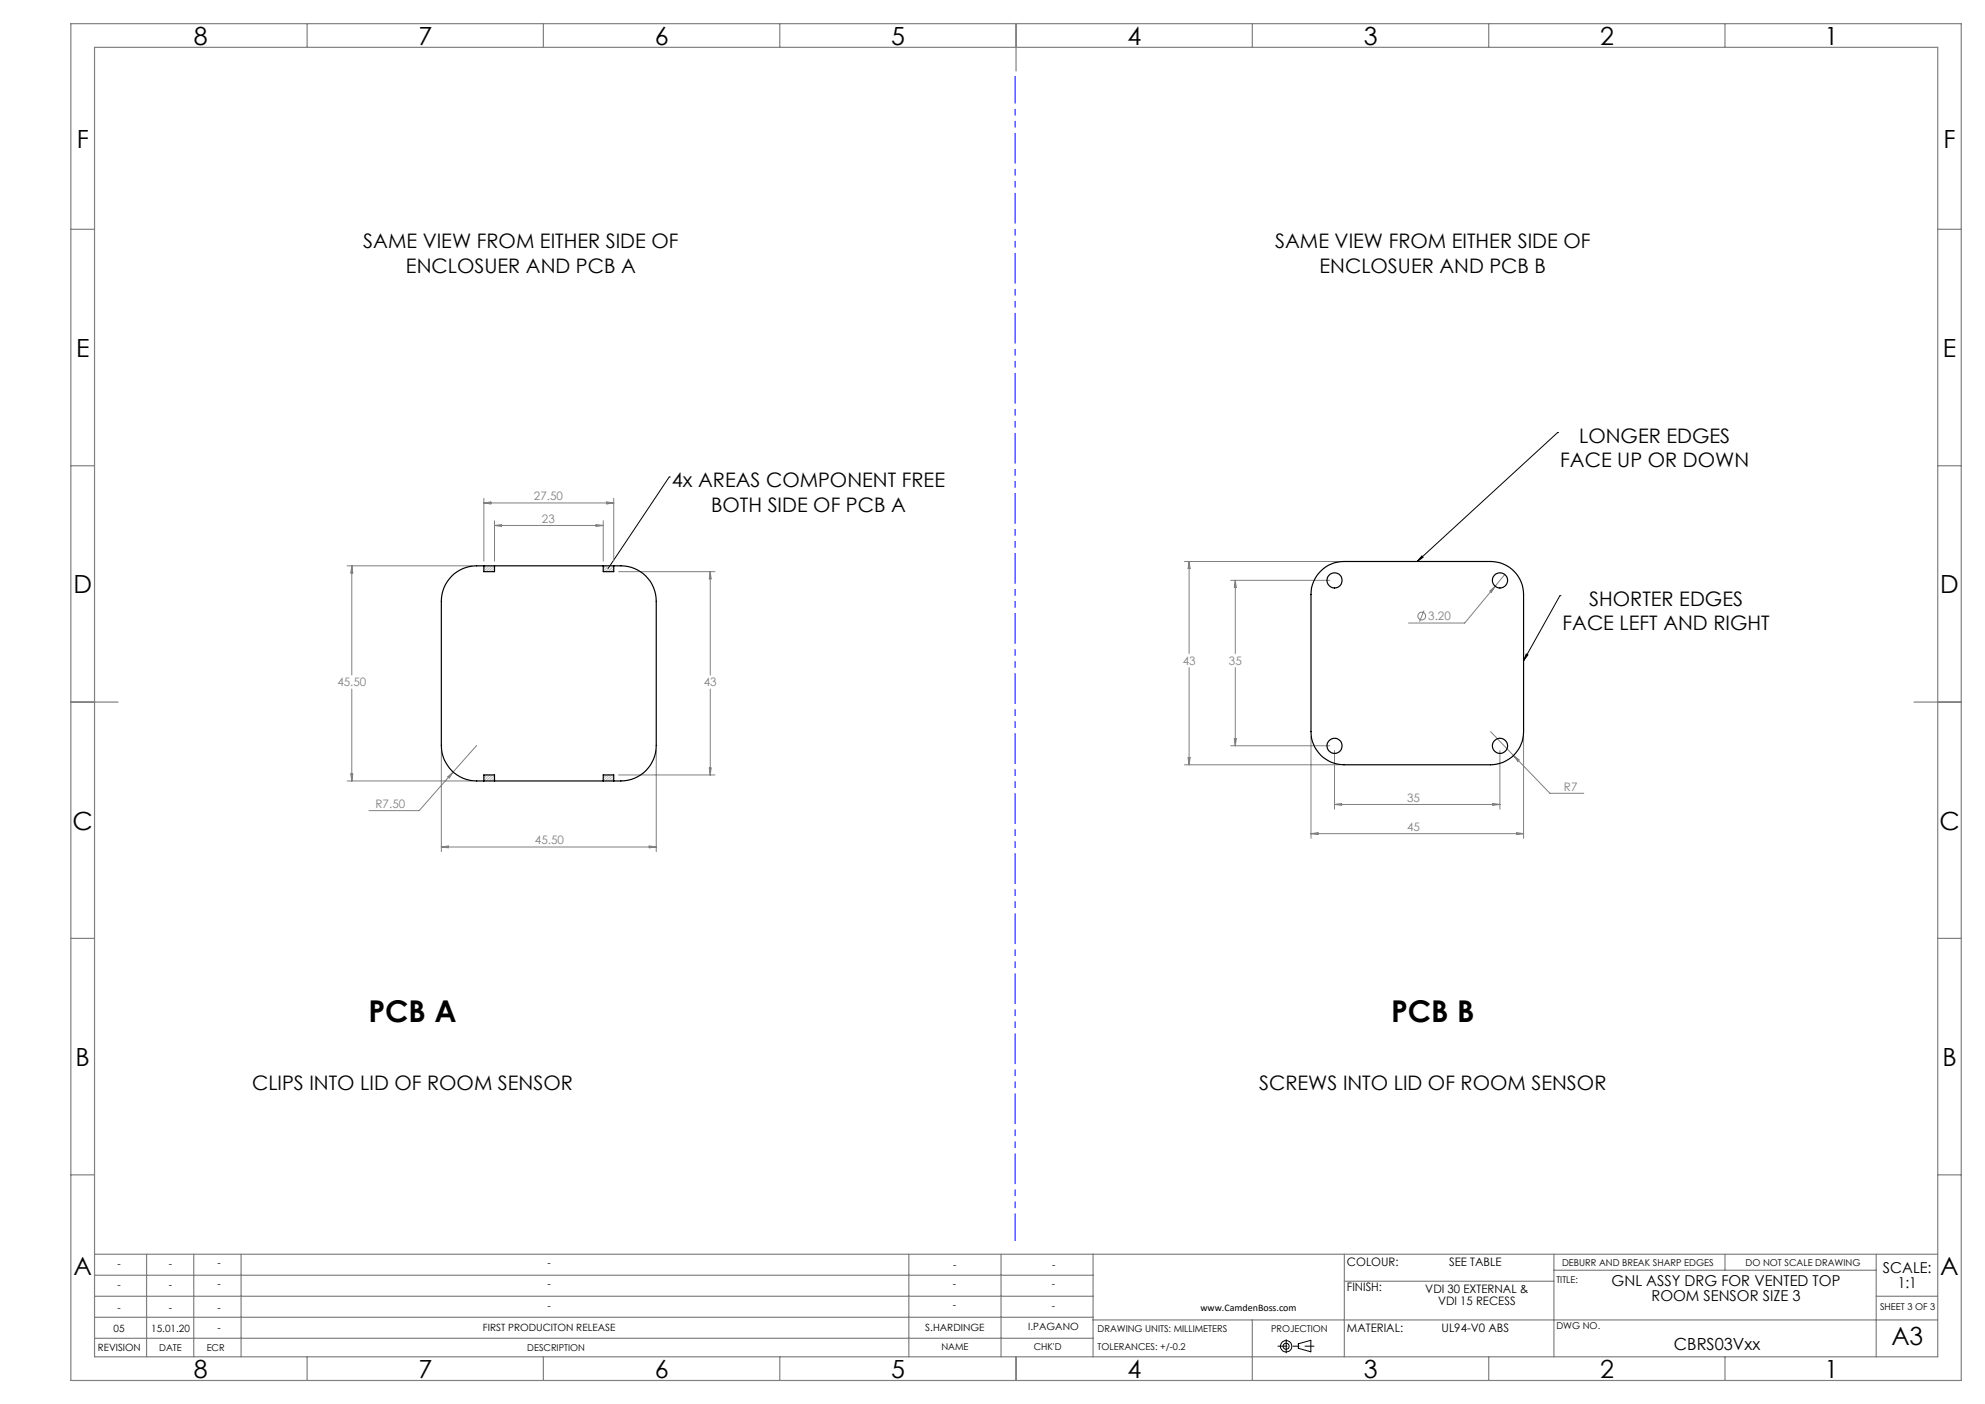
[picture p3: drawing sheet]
<svg xmlns="http://www.w3.org/2000/svg" width="420mm" height="297mm" viewBox="0 0 420 297" stroke-linecap="round" stroke-linejoin="round" font-family="sans-serif">
<g fill="none" stroke="#000" stroke-width=".21">
<path d="M329.6 91.5h.1M329.6 91.5l-29.7 27.3M141.6 100.9h.1M141.6 100.9l-12.9 19.3M300.8 117.6l.3 .3-1.2 .9zM322.9 138.4l.4 .1-.9 1.3zM330.1 126h.1M330.1 126l-7.7 13.8M274.7 284.3l2.7-.8v2.5l-2.7-.8z"/>
<circle cx="272.1" cy="284.8" r="1.19"/>
<circle cx="272.1" cy="284.8" r=".64"/>
</g>
<path d="M270.4 284.8h7.6" fill="none" stroke="#000" stroke-width=".21" stroke-dasharray="15.2 1.3 1.3 1.3" stroke-dashoffset="13.3"/>
<path d="M272.1 283.4v2.8" fill="none" stroke="#000" stroke-width=".21" stroke-dasharray="15.2 1.3 1.3 1.3"/>
<g fill="none" stroke="#808080" stroke-width=".25">
<path d="M15 5h400v287h-400zM20 10h390v277h-390zM65 5v5M115 5v5M165 5v5M215 5v10M265 5v5M315 5v5M365 5v5M15 48.5h5M410 48.5h5M15 98.5h5"/>
<path d="M410 98.5h5M15 148.5h10M405 148.5h10M15 198.5h5M410 198.5h5M15 248.5h5M410 248.5h5M20 274.2h211.3M20 265.3h390M20 278.7h211.3M20 269.8h211.3M31 265.3v21.7"/>
<path d="M41 265.3v21.7M51 265.3v21.7M192.3 265.3v21.7M211.8 265.3v21.7M231.3 265.3v21.7M231.3 279.2h178.7M265 279.2v12.8M284.4 271h44.4M284.4 265.3v21.7M328.8 265.3v21.7M328.8 268.7h68.2M365 265.3v3.4"/>
<path d="M397 274.2h13M397 265.3v21.7M20 283.1h211.3M65 287v5M115 287v5M165 287v5M215 287v5M315 287v5M365 287v5"/>
</g>
<path d="M215 5v5M15 148.5h5M410 148.5h5M215 287v5" fill="none" stroke="#808080" stroke-width=".35"/>
<g fill="none" stroke="#808080" stroke-width=".21">
<path d="M73.4 119.7h26.5M74.4 119.7v23.1M74.4 119.7l.2 1.5h-.4zM102.4 105.4v13.3M102.4 106.4h27.5M102.4 106.4l1.5-.2v.4zM104.6 110.2v8.5M104.6 111.2h23M104.6 111.2l1.5-.2v.4zM126.1 111l1.5 .2-1.5 .2zM127.6 110.2v8.5M128.4 106.2l1.5 .2-1.5 .2z"/>
<path d="M129.9 105.4v13.3M250.6 118.8h32.8M251.6 118.8v19.5M251.6 118.8l.2 1.5h-.4zM130.9 120.9h20.4M150.3 120.9v21.9M150.3 120.9l.2 1.5h-.4zM260.4 122.8h21M261.4 122.8v15.5M261.4 122.8l.2 1.5h-.4zM301.3 129.1l-.9 2.4M315.2 125l1.2-1-.8 1.3z"/>
<path d="M316.4 124l-6.5 7.8h-11.9M318.4 121.5l-2 2.5M74.4 145.8v19.4M93.4 158.7v21.5M100.9 157.7l-5 5.6M138.9 158.7v21.5M150.3 145.8v18.1M251.6 141.2v20.6M260.4 157.8h21M261.2 156.3h.4l-.2 1.5zM261.4 141.2v16.6M277.4 155.8v21.5"/>
<path d="M282.4 158.8v12.4M315.4 154.8l4.8 5M317.4 158.8v12.4M320.2 159.8l7.7 8h7.2M320.2 159.8l1.2 1-.3 .2zM322.4 155.8v21.5M73.4 165.2h26.5M74.2 163.7h.4l-.2 1.5zM93.4 179.2h45.5M93.4 179.2l1.5-.2v.3zM94.8 164.3l1.1-1-.8 1.3zM95.9 163.3l-7.2 8.2h-10.6"/>
<path d="M130.9 163.9h20.4M137.4 179l1.5 .2-1.5 .1zM150.1 162.5h.4l-.2 1.4zM250.6 161.8h32.8M251.4 160.3h.4l-.2 1.5zM277.4 176.4h45M277.4 176.4l1.5-.3v.4zM282.4 170.2h35M282.4 170.2l1.5-.2v.4zM315.9 170l1.5 .2-1.5 .2zM320.9 176.1l1.5 .3-1.5 .1z"/>
<circle cx="300.8" cy="130.3" r=".83"/>
</g>
<g fill="none" stroke="#c0c0c0" stroke-width=".21" stroke-dasharray="6.3 1.3 1.3 1.3 1.3 1.3">
<path d="M102.4 119.7h.1M103 119.7l-.6 .6M103.5 119.7l-1.1 1.1M104.1 119.7l-1.3 1.2M104.6 119.7l-1.2 1.2M127.7 119.7h-.1M128.2 119.7l-.6 .6M129.9 119.7l-.8 .8M104.6 120.3l-.6 .6M104.6 120.8l-.1 .1M128.4 120l-.8 .8M128.8 120.2l-.7 .7"/>
<path d="M129.1 120.5l-.4 .4M129.9 120.3l-.7 .6M129.9 120.8l-.1 .1M102.5 163.9l-.1 .1M103.1 163.9l-.7 .7M103.6 163.9l-1.2 1.3M104.2 163.9l-1.3 1.3M104.6 164l-1.1 1.2M104.6 164.6l-.5 .6M104.6 165.2h.1M127.8 163.9l-.2 .1M128.3 163.9l-.7 .7"/>
<path d="M128.9 163.9l-1.3 1.3M129.4 163.9l-1.2 1.3M129.9 164l-1.2 1.2M129.9 164.6l-.6 .6M129.9 165.2h.1"/>
</g>
<path d="M214.8 16.2v246.2" fill="none" stroke="#00f" stroke-width=".21" stroke-dasharray="6.3 1.3 1.3 1.3 1.3 1.3" stroke-dashoffset=".7"/>
<path d="M128.6 120.1v.2h.2v-.2zM322.9 138.4l.4 .1-.9 1.3zM300.8 117.6l.3 .3-1.2 .9z" fill="#000"/>
<g fill="none" stroke="#000" stroke-width=".25">
<path d="M102.4 119.7v1.2h2.2v-1.2M127.6 119.7v1.2h2.3v-1.2M95.6 121.9a7.5 7.5 0 0 1 5.3-2.2h30.5a7.5 7.5 0 0 1 7.5 7.5v30.5a7.5 7.5 0 0 1-7.5 7.5h-30.5a7.5 7.5 0 0 1-7.5-7.5v-30.5a7.5 7.5 0 0 1 2.2-5.3zM279.4 120.8a6.9 6.9 0 0 1 5-2h31a7 7 0 0 1 7 7v29a7 7 0 0 1-7 7h-31a7 7 0 0 1-7-7v-29a6.9 6.9 0 0 1 2-5zM102.4 165.2v-1.3h2.2v1.3M127.6 165.2v-1.3h2.3v1.3"/>
<circle cx="282.4" cy="122.8" r="1.62"/>
<circle cx="317.4" cy="122.8" r="1.62"/>
<circle cx="282.4" cy="157.8" r="1.6"/>
<circle cx="317.4" cy="157.8" r="1.6"/>
</g>
<g font-size="6.3">
<text x="78" y="216.2">PCB A</text>
<text x="294.3" y="216.2">PCB B</text>
</g>
<g font-size="5.3">
<text x="41" y="9.5">8</text>
<text x="88.5" y="9.5">7</text>
<text x="138.5" y="9.5">6</text>
<text x="188.5" y="9.5">5</text>
<text x="238.5" y="9.5">4</text>
<text x="288.5" y="9.5">3</text>
<text x="338.5" y="9.5">2</text>
<text x="386" y="9.5">1</text>
<text x="16.2" y="31.3">F</text>
<text x="411.2" y="31.3">F</text>
<text x="16.1" y="75.5">E</text>
<text x="411.1" y="75.5">E</text>
<text x="15.5" y="125.5">D</text>
<text x="410.5" y="125.5">D</text>
<text x="15.4" y="175.5">C</text>
<text x="410.4" y="175.5">C</text>
<text x="16" y="225.5">B</text>
<text x="411" y="225.5">B</text>
<text x="15.5" y="269.8">A</text>
<text x="410.5" y="269.8">A</text>
<text x="400.2" y="284.5">A3</text>
<text x="41" y="291.5">8</text>
<text x="88.5" y="291.5">7</text>
<text x="138.5" y="291.5">6</text>
<text x="188.5" y="291.5">5</text>
<text x="238.5" y="291.5">4</text>
<text x="288.5" y="291.5">3</text>
<text x="338.5" y="291.5">2</text>
<text x="386" y="291.5">1</text>
</g>
<g font-size="4.2">
<text x="76.9" y="52.5">SAME VIEW FROM EITHER SIDE OF</text>
<text x="269.8" y="52.5">SAME VIEW FROM EITHER SIDE OF</text>
<text x="85.9" y="57.7">ENCLOSUER AND PCB A</text>
<text x="279.2" y="57.7">ENCLOSUER AND PCB B</text>
<text x="334.1" y="93.6">LONGER EDGES</text>
<text x="330.1" y="98.9">FACE UP OR DOWN</text>
<text x="142.2" y="103">4x AREAS COMPONENT FREE</text>
<text x="150.5" y="108.3">BOTH SIDE OF PCB A</text>
<text x="336.2" y="128.1">SHORTER EDGES</text>
<text x="330.6" y="133.3">FACE LEFT AND RIGHT</text>
<text x="53.3" y="230.6">CLIPS INTO LID OF ROOM SENSOR</text>
<text x="266.4" y="230.6">SCREWS INTO LID OF ROOM SENSOR</text>
</g>
<text font-size="3.5" x="354.2" y="285.6">CBRS03Vxx</text>
<g font-size="3.2">
<text x="398.4" y="269.3">SCALE:</text>
<text x="341" y="272">GNL ASSY DRG FOR VENTED TOP</text>
<text x="349.4" y="275.2">ROOM SENSOR SIZE 3</text>
<text x="401.5" y="272.5">1:1</text>
</g>
<g font-size="2.5" fill="#808080">
<text x="113" y="105.8">27.50</text>
<text x="114.7" y="110.6">23</text>
<text x="302.2" y="131.2">3.20</text>
<text x="250.2" y="140.6">43</text>
<text x="260" y="140.6">35</text>
<text x="71.4" y="145.2">45.50</text>
<text x="148.9" y="145.2">43</text>
<text x="330.9" y="167.3">R7</text>
<text x="79.5" y="170.9">R7.50</text>
<text x="297.7" y="169.6">35</text>
<text x="113.2" y="178.6">45.50</text>
<text x="297.7" y="175.8">45</text>
</g>
<g font-size="2.5">
<text x="285" y="267.8">COLOUR:</text>
<text x="306.6" y="267.8">SEE TABLE</text>
<text x="285" y="273">FINISH:</text>
<text x="301.6" y="273.6">VDI 30 EXTERNAL &amp;</text>
<text x="285" y="281.7">MATERIAL:</text>
<text x="304.3" y="276.1">VDI 15 RECESS</text>
<text x="305" y="281.7">UL94-V0 ABS</text>
</g>
<g font-size="2.1">
<text x="24.8" y="268">-</text>
<text x="35.7" y="268">-</text>
<text x="46" y="267.8">-</text>
<text x="115.9" y="267.8">-</text>
<text x="201.7" y="268.1">-</text>
<text x="222.7" y="268.1">-</text>
<text x="24.8" y="272.5">-</text>
<text x="35.7" y="272.5">-</text>
<text x="46" y="272.3">-</text>
<text x="115.9" y="272.3">-</text>
<text x="201.6" y="272.2">-</text>
<text x="222.6" y="272.2">-</text>
<text x="24" y="281.7">05</text>
<text x="24.8" y="277.3">-</text>
<text x="32" y="281.7">15.01.20</text>
<text x="35.7" y="277.3">-</text>
<text x="46" y="277.3">-</text>
<text x="46" y="281.5">-</text>
<text x="102.2" y="281.5">FIRST PRODUCITON RELEASE</text>
<text x="115.9" y="277">-</text>
<text x="195.8" y="281.6">S.HARDINGE</text>
<text x="201.6" y="276.8">-</text>
<text x="217.6" y="281.4">I.PAGANO</text>
<text x="222.6" y="277">-</text>
<text x="254" y="277.3">www.CamdenBoss.com</text>
<text x="20.7" y="285.9">REVISION</text>
</g>
<g font-size="2">
<text x="330.5" y="267.7">DEBURR AND BREAK SHARP EDGES</text>
<text x="369.3" y="267.7">DO NOT SCALE DRAWING</text>
<text x="329.3" y="271.4">TITLE:</text>
<text x="232.2" y="281.7">DRAWING UNITS: MILLIMETERS</text>
<text x="268.9" y="281.7">PROJECTION</text>
<text x="329.3" y="281.2">DWG NO.</text>
<text x="397.8" y="277.2">SHEET 3 OF 3</text>
<text x="33.7" y="285.8">DATE</text>
<text x="43.7" y="285.8">ECR</text>
<text x="111.6" y="285.8">DESCRIPTION</text>
<text x="199.2" y="285.6">NAME</text>
<text x="218.7" y="285.6">CHK'D</text>
<text x="232.2" y="285.6">TOLERANCES: +/-0.2</text>
</g>
</svg>
